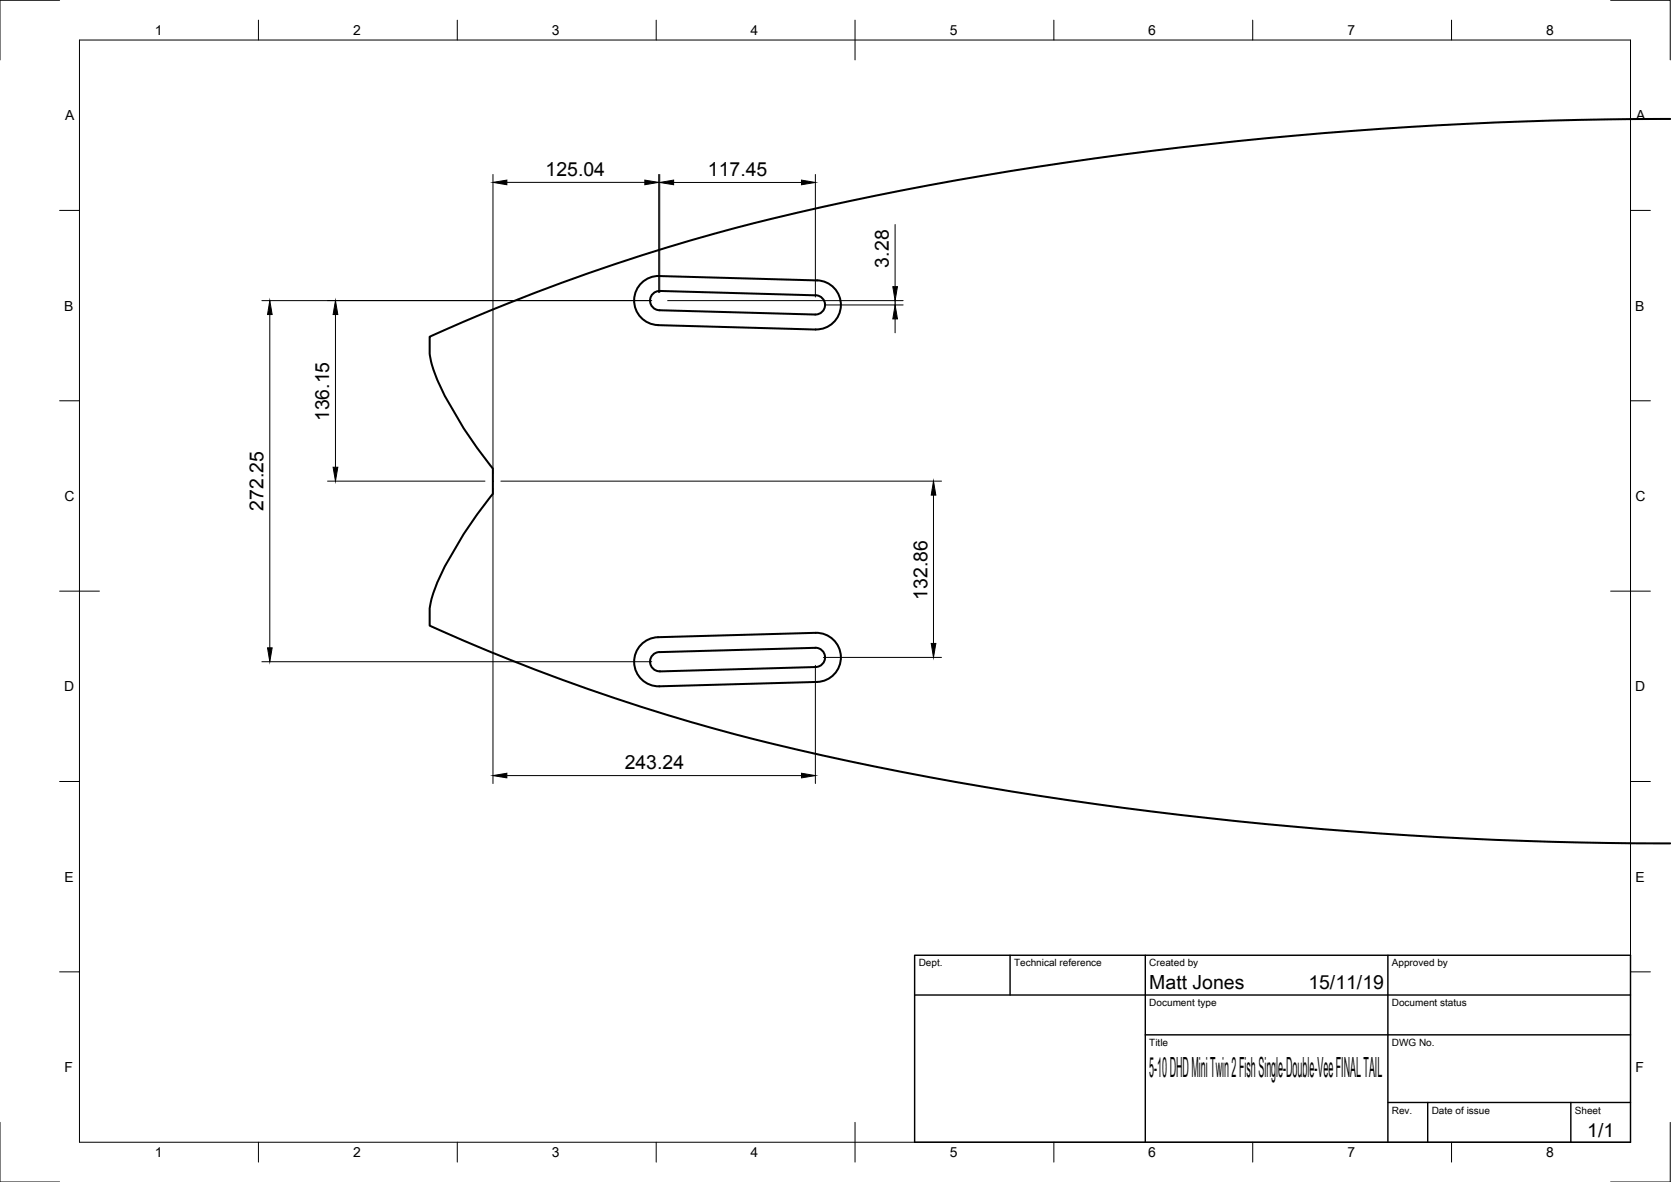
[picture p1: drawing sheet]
<svg xmlns="http://www.w3.org/2000/svg" width="420mm" height="297mm" viewBox="0 0 420 297" stroke-linecap="round" stroke-linejoin="round" font-family="sans-serif">
<!-- layer: Visible -->
<path d="M420 29.9a1019 1019 0 0 0-206.6 20.7 489.6 489.6 0 0 0-105.4 34v4.3l.5 2.4a40 40 0 0 0 3.3 8.2 113.5 113.5 0 0 0 12 18l.1 .2v6.4l-.3 .4a106.5 106.5 0 0 0-13.7 21.9l-1.4 4.1-.5 2.4v4.3l.7 .3a501.4 501.4 0 0 0 111.3 35.1 1023.9 1023.9 0 0 0 200 19.3M165.8 69.4l39.6 1.1a6.2 6.2 0 0 1 6 6.3 6.2 6.2 0 0 1-6.3 6l-39.7-1.1M165.8 69.4a6.2 6.2 0 0 0-6.3 5.9 6.2 6.2 0 0 0 5.9 6.4M205.1 74.2a2.42 2.42 0 0 1 2.4 2.5 2.42 2.42 0 0 1-2.5 2.3l-39.2-1a2.42 2.42 0 0 1-2.4-2.5 2.42 2.42 0 0 1 2.5-2.4l39.2 1.1M161.1 162.1a6.2 6.2 0 0 1 4.3-2l39.7-1.1a6.2 6.2 0 0 1 6.3 6 6.2 6.2 0 0 1-6 6.4l-39.6 1.1a6.2 6.2 0 0 1-5.8-3.7 6.2 6.2 0 0 1 1.1-6.7zM164.3 164.4l1.5-.5 39.2-1.1a2.42 2.42 0 0 1 2.5 2.3 2.42 2.42 0 0 1-2.4 2.5l-39.2 1.1a2.42 2.42 0 0 1-2.3-1.6 2.42 2.42 0 0 1 .7-2.7z" fill="none" stroke="#000" stroke-width=".51"/>
<!-- layer: Border -->
<g fill="none" stroke="#000" stroke-width=".25">
<path d="M15 .1h-15v15M20 10.1h390v276.9h-390zM65 5.1v5M115 5.1v5M165 5.1v5M215 5.1v10M265 5.1v5M315 5.1v5M365 5.1v5M405 .1h15v15M15 52.9h5M410 52.9h5"/>
<path d="M15 100.7h5M410 100.7h5M15 148.6h10M405 148.6h10M15 196.4h5M410 196.4h5M15 244.2h5M410 244.2h5M0 282.1v14.9h15M65 287v5M115 287v5M165 287v5"/>
<path d="M215 282.1v9.9M265 287v5M315 287v5M365 287v5M420 282.1v14.9h-15"/>
</g>
<!-- layer: TitleBlock -->
<path d="M230 240.1h180v46.9h-180zM230 250h180M254 240.1v9.9M288 240.1v46.9M349 240.1v46.9M288 260.1h122M349 277.1h61M359 277.1v9.9M395 277.1v9.9" fill="none" stroke="#000" stroke-width=".36"/>
<!-- layer: Dimensions -->
<g fill="none" stroke="#000" stroke-width=".25">
<path d="M124 43.8v75.1M127.4 45.8h34.7M165.6 43.8v29.7M165.9 43.8v29.7M169.4 45.9h32.1M205 43.8v30.8M225.1 56.4v15.6M65.8 75.6h98.1M67.8 79v83.8M84.3 79v38.4M167.9 75.6h59.2M207.3 76.6h19.8"/>
<path d="M225.1 75.6v1M225.1 80.1v3.5M82.4 120.9h39.5M124 122.9v74M125.9 120.9h110.8M234.7 124.4v37.3M65.8 166.3h98.1M205 167.2v29.7M207 165.2h29.7M127.4 194.9h74.1"/>
</g>
<g fill="#000" stroke="#000" stroke-width=".25">
<path d="M124 45.8l3.4-.5v1.1zM162.1 45.3l3.5 .5-3.5 .6zM165.9 45.9l3.5-.6v1.1zM201.5 45.3l3.5 .6-3.5 .5zM67.8 75.6l.6 3.4h-1.1zM84.3 75.5l.6 3.5h-1.1zM224.5 72h1.2l-.6 3.6zM225.1 76.6l.6 3.5h-1.2zM83.8 117.4h1.1l-.6 3.5zM234.7 120.9l.6 3.5h-1.2zM67.3 162.8h1.1l-.6 3.5zM234.1 161.7h1.2l-.6 3.5z"/>
<path d="M124 194.9l3.4-.6v1.2zM201.5 194.3l3.5 .6-3.5 .6z"/>
</g>
<text font-size="7" x="289" y="270.6">5-10 DHD Mini Twin 2 Fish Single-Double-Vee FINAL TAIL</text>
<g font-size="4.9">
<text x="137.2" y="44.3">125.04</text>
<text x="178" y="44.3">117.45</text>
<text x="223.5" y="67.2" transform="rotate(-90 223.5 67.2)">3.28</text>
<text x="82.8" y="105.9" transform="rotate(-90 82.8 105.9)">136.15</text>
<text x="66.3" y="128.3" transform="rotate(-90 66.3 128.3)">272.25</text>
<text x="233.2" y="150.7" transform="rotate(-90 233.2 150.7)">132.86</text>
<text x="157.1" y="193.3">243.24</text>
<text x="289" y="248.5">Matt Jones</text>
<text x="329" y="248.5">15/11/19</text>
<text x="399.1" y="285.7">1/1</text>
</g>
<g font-size="3.5">
<text x="39" y="8.8">1</text>
<text x="88.8" y="8.8">2</text>
<text x="138.8" y="8.8">3</text>
<text x="188.7" y="8.8">4</text>
<text x="238.8" y="8.8">5</text>
<text x="288.7" y="8.8">6</text>
<text x="338.8" y="8.8">7</text>
<text x="388.8" y="8.8">8</text>
<text x="16.4" y="30.2">A</text>
<text x="411.4" y="30.2">A</text>
<text x="16.2" y="78">B</text>
<text x="411.2" y="78">B</text>
<text x="16.2" y="125.9">C</text>
<text x="411.2" y="125.9">C</text>
<text x="16.2" y="173.7">D</text>
<text x="411.2" y="173.7">D</text>
<text x="16.2" y="221.6">E</text>
<text x="411.2" y="221.6">E</text>
<text x="16.2" y="269.4">F</text>
<text x="411.2" y="269.4">F</text>
<text x="39" y="290.8">1</text>
<text x="88.8" y="290.8">2</text>
<text x="138.8" y="290.8">3</text>
<text x="188.7" y="290.8">4</text>
<text x="238.8" y="290.8">5</text>
<text x="288.7" y="290.8">6</text>
<text x="338.8" y="290.8">7</text>
<text x="388.8" y="290.8">8</text>
</g>
<g font-size="2.5">
<text x="231" y="242.9">Dept.</text>
<text x="255" y="242.9">Technical reference</text>
<text x="289" y="242.9">Created by</text>
<text x="350" y="242.9">Approved by</text>
<text x="289" y="252.8">Document type</text>
<text x="350" y="252.8">Document status</text>
<text x="289" y="262.9">Title</text>
<text x="350" y="262.9">DWG No.</text>
<text x="350" y="279.9">Rev.</text>
<text x="360" y="279.9">Date of issue</text>
<text x="396" y="279.9">Sheet</text>
</g>
</svg>
